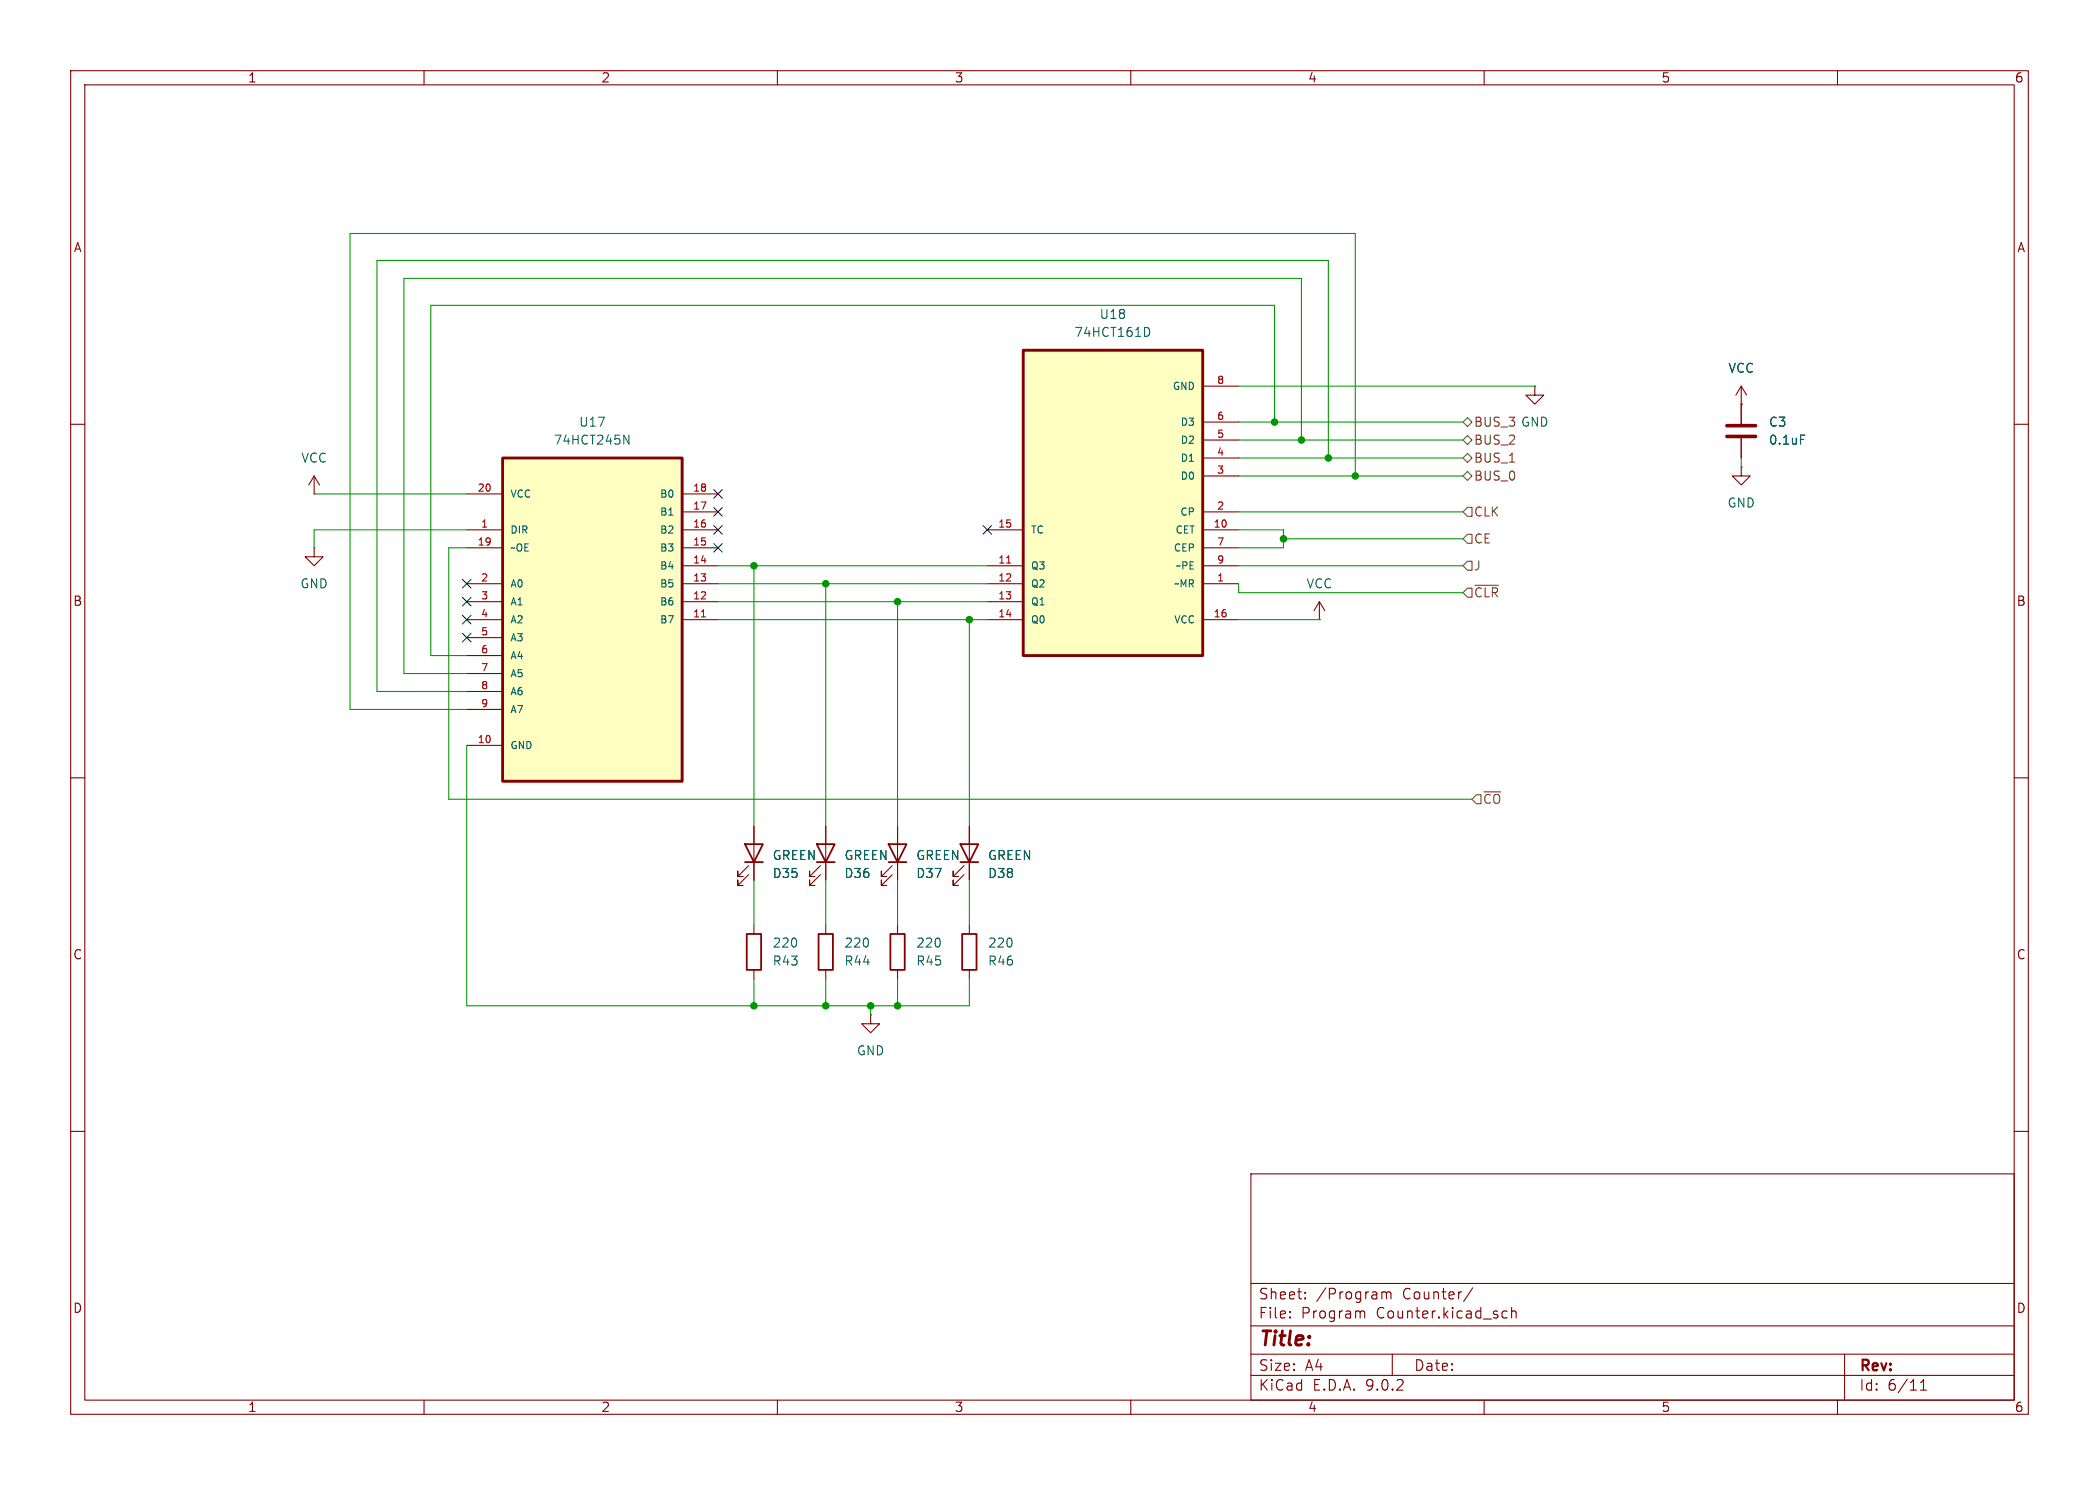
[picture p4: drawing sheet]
<svg xmlns="http://www.w3.org/2000/svg" width="297mm" height="210mm" viewBox="0 0 297 210" stroke-linecap="round" stroke-linejoin="round" font-family="sans-serif">
<g fill="none" stroke="#840000" stroke-width=".15">
<path d="M10 10h277v190h-277zM12 12h273v186h-273zM60 10v2M110 10v2M160 10v2M210 10v2M260 10v2M10 60h2M44.4 77.5v1.2h1.3l-1.3 1.3-1.2-1.3h1.2M44.4 77.5h.1M44.4 69.9h.1M44.4 67.3l-.7 1.3"/>
<path d="M44.4 67.3l.8 1.3M44.4 67.3v2.6M285 60h2M10 110h2M127 116.8v7.7M137.2 116.8v7.7M285 110h2M116.8 130.8v1.3M116.8 137.2v1.2M126.2 123.7l-1.5 1.5v-.7v.7h.8M126.2 122.4l-1.5 1.6v-.8v.8h.8M127 130.8v1.3"/>
<path d="M127 137.2v1.2M136.4 123.7l-1.5 1.5v-.7v.7h.7M136.4 122.4l-1.5 1.6v-.8v.8h.7M137.2 130.8v1.3M137.2 137.2v1.2M10 160h2M177 166h108v32h-108zM285 160h2M60 198v2M110 198v2M160 198v2M177 194.5h108"/>
<path d="M177 191.5h108M177 187.5h108M177 181.5h108M182.5 186.3h.1l-.1 .1M182.5 186.3v.1M182.5 185.5v.1M182.5 185.5h.1l-.1 .1M184.7 183.6v.1M184.7 183.6h-.1l.1 .1M184.7 182.8v.1M184.7 182.8h-.1l.1 .1M192.7 185.4l.3 .1 .1 .1v.8"/>
<path d="M195.5 182.7v1M195.5 182.8a.37 .37 0 0 1 .7 .1M196.2 182.9l.2-.2 .3 .1 .1 .9M196.2 182.9v.8M197 191.5v3M208.4 182.1l-1.3 2M210 198v2M212.7 185.5l.1-.1 .4 .1M212.7 186.3l.1 .1 .4-.1M213.9 185.5a.37 .37 0 0 1 .6 .1v.8M213.9 184.9v1.5M260 198v2"/>
<path d="M261 191.5v6.5M271.7 196.6h.9M271.7 195.5l.5-.4v1.5"/>
</g>
<path d="M125.7 119.4h2.6l-1.3 2.5zM135.9 119.4h2.5l-1.2 2.5zM115.8 132.1h2.1v5.1h-2.1zM125.7 121.9h2.6M126 132.1h2v5.1h-2zM135.9 121.9h2.5M136.1 132.1h2.1v5.1h-2.1z" fill="none" stroke="#840000" stroke-width=".25"/>
<path d="M71.1 64.8h25.4v45.7h-25.4z" fill="#ffffc2"/>
<path d="M71.1 64.8h25.4v45.7h-25.4z" fill="none" stroke="#840000" stroke-width=".41"/>
<g fill="none" stroke="#840000" stroke-width=".15">
<path d="M66 69.9h5.1M66 74.9h5.1M66 77.5h5.1M96.5 69.9h5.1M96.5 74.9h5.1M96.5 77.5h5.1M96.5 72.4h5.1M66 82.6h5.1M66 85.1h5.1M66 87.6h5.1M66 90.2h5.1M66 92.7h5.1"/>
<path d="M66 95.3h5.1M66 97.8h5.1M96.5 82.6h5.1M96.5 85.1h5.1M96.5 87.6h5.1M96.5 80h5.1M66 100.3h5.1M66 105.4h5.1"/>
</g>
<path d="M99.3 87.2h.5" fill="none" stroke="#a90000" stroke-width=".15"/>
<path d="M88.3 61.5l.7 1.3v-1.3" fill="none" stroke="#006464" stroke-width=".15"/>
<path d="M144.8 49.5h25.4v43.2h-25.4z" fill="#ffffc2"/>
<path d="M144.8 49.5h25.4v43.2h-25.4z" fill="none" stroke="#840000" stroke-width=".41"/>
<g fill="none" stroke="#840000" stroke-width=".15">
<path d="M170.2 59.7h5.1M170.2 54.6h5.1M217.2 54.6v1.3h1.2l-1.2 1.3-1.3-1.3h1.3M217.2 54.6h.1M246.4 57.2h.1M246.4 54.6l-.8 1.3M246.4 54.6l.7 1.3M246.4 54.6v5.3M139.7 74.9h5.1M170.2 77.5h5.1M170.2 74.9h5.1M170.2 72.4h5.1"/>
<path d="M170.2 67.3h5.1M170.2 64.8h5.1M170.2 62.2h5.1M246.4 66v1.3h1.2l-1.2 1.3-1.3-1.3h1.3M246.4 66h.1M246.4 62v2.8M139.7 87.6h5.1M139.7 82.6h5.1M139.7 80h5.1M139.7 85.1h5.1M170.2 87.6h5.1M170.2 82.6h5.1"/>
<path d="M170.2 80h5.1M186.7 87.6h.1M186.7 85.1l-.8 1.3M186.7 85.1l.8 1.3M186.7 85.1v2.5M106.7 116.8v7.7M116.8 116.8v7.7M127 116.8v2.6M137.2 116.8v2.6M105.9 123.7l-1.5 1.5v-.7v.7h.8M105.9 122.4l-1.5 1.6v-.8v.8h.8M106.7 130.8v1.3"/>
<path d="M106.7 137.2v1.2M116.1 123.7l-1.5 1.5v-.7v.7h.7M116.1 122.4l-1.5 1.6v-.8v.8h.7M127 121.9v2.6M137.2 121.9v2.6M123.2 143.5v1.3h1.3l-1.3 1.3-1.3-1.3h1.3M123.2 143.5h.1"/>
</g>
<path d="M142.4 79.6h.6" fill="none" stroke="#a90000" stroke-width=".15"/>
<path d="M162.3 46.3a.68 .68 0 0 1 .4 .6 .68 .68 0 0 1-.4 .7M254.8 61.5h.6" fill="none" stroke="#006464" stroke-width=".15"/>
<path d="M244.3 60.2h4.1M244.3 61.7h4.1" fill="none" stroke="#840000" stroke-width=".51"/>
<path d="M105.4 119.4h2.5l-1.2 2.5zM115.6 119.4h2.5l-1.3 2.5zM105.4 121.9h2.5M105.7 132.1h2v5.1h-2zM115.6 121.9h2.5" fill="none" stroke="#840000" stroke-width=".25"/>
<path d="M207 59.7l.6-.6 .7 .6-.7 .6zM207 67.3l.6-.6 .7 .6-.7 .6zM207 62.2l.6-.6 .7 .6-.7 .7zM207 64.8l.6-.7 .7 .7-.7 .6zM207.6 75.6h.7v1.2h-.7l-.6-.6zM207.6 79.4h.7v1.2h-.7l-.6-.6zM207.6 71.8h.7v1.2h-.7l-.6-.6zM207.6 83.2h.7v1.3h-.7l-.6-.7zM208.7 82.8h3.3M208.9 112.4h.6v1.3h-.6l-.6-.7z" fill="none" stroke="#725600" stroke-width=".15"/>
<g fill="none" stroke="#009600" stroke-width=".15">
<path d="M175.3 59.7h31.7M175.3 54.6h41.9M180.3 59.7v-16.5h-119.3v49.5h5M44.4 69.9h21.6M66 77.5h-2.5v35.5h144.8M66 74.9h-21.6v2.6M175.3 74.9h6.3v2.6h-6.3M175.3 72.4h31.7M175.3 67.3h31.7M175.3 62.2h31.7M175.3 64.8h31.7M181.6 76.2h25.4"/>
<path d="M184.1 62.2v-22.8h-127v55.9h8.9M188 64.8v-28h-134.7v61h12.7M191.8 67.3v-34.3h-142.3v67.3h16.5M246.4 64.8v1.2M101.6 80h38.1M101.6 87.6h38.1M101.6 85.1h38.1M101.6 82.6h38.1M106.7 80v36.8M116.8 82.6v34.2M127 85.1v31.7M137.2 87.6v29.2"/>
<path d="M175.3 82.6v1.2h31.7M175.3 80h31.7M175.3 87.6h11.4M66 105.4v36.8h71.2v-3.8M106.7 124.5v6.3M106.7 138.4v3.8M116.8 124.5v6.3M116.8 138.4v3.8M127 124.5v6.3M127 138.4v3.8M137.2 124.5v6.3M123.2 142.2v1.3"/>
</g>
<g fill="none" stroke="#000084" stroke-width=".15">
<path d="M101 71.8l1.2 1.2M101 69.2l1.2 1.3M101 74.3l1.2 1.2M101 76.9l1.2 1.2M102.2 71.8l-1.2 1.2M102.2 69.2l-1.2 1.3M102.2 74.3l-1.2 1.2M102.2 76.9l-1.2 1.2M139.1 74.3l1.2 1.2M140.3 74.3l-1.2 1.2M65.4 89.6l1.2 1.2M65.4 84.5l1.2 1.2"/>
<path d="M65.4 81.9l1.2 1.3M65.4 87l1.2 1.2M66.6 89.6l-1.2 1.2M66.6 84.5l-1.2 1.2M66.6 81.9l-1.2 1.3M66.6 87l-1.2 1.2"/>
</g>
<g fill="#009600" stroke="#009600" stroke-width=".15">
<circle cx="116.8" cy="82.6" r=".46"/>
<circle cx="127" cy="85.1" r=".46"/>
<circle cx="137.2" cy="87.6" r=".46"/>
<circle cx="127" cy="142.2" r=".46"/>
<circle cx="106.7" cy="80" r=".46"/>
<circle cx="184.1" cy="62.2" r=".46"/>
<circle cx="180.3" cy="59.7" r=".46"/>
<circle cx="188" cy="64.8" r=".46"/>
<circle cx="181.6" cy="76.2" r=".46"/>
<circle cx="191.8" cy="67.3" r=".46"/>
<circle cx="116.8" cy="142.2" r=".46"/>
<circle cx="106.7" cy="142.2" r=".46"/>
<circle cx="123.2" cy="142.2" r=".46"/>
</g>
<text font-size="2.8" fill="#840000" x="178" y="190.9">Title:</text>
<g font-size="2.1" fill="#840000">
<text x="178" y="184">Sheet:</text>
<text x="186.2" y="184">/Program</text>
<text x="198.5" y="184">Counter/</text>
<text x="178" y="186.7">File:</text>
<text x="184.1" y="186.7">Program</text>
<text x="194.8" y="186.7">Counter.kicad_sch</text>
<text x="178" y="196.9">KiCad</text>
<text x="178" y="194.1">Size:</text>
<text x="184.7" y="194.1">A4</text>
<text x="185.7" y="196.9">E.D.A.</text>
<text x="193.3" y="196.9">9.0.2</text>
<text x="200" y="194.1">Date:</text>
<text x="263" y="194.3">Rev:</text>
<text x="263" y="196.9">Id:</text>
<text x="267.1" y="196.9">6/11</text>
</g>
<g font-size="1.8" fill="#840000">
<text x="35" y="11.9">1</text>
<text x="85" y="11.9">2</text>
<text x="135" y="11.9">3</text>
<text x="185" y="11.9">4</text>
<text x="235" y="11.9">5</text>
<text x="285" y="11.9">6</text>
<text x="10.3" y="35.9">A</text>
<text x="285.3" y="35.9">A</text>
<text x="10.3" y="85.9">B</text>
<text x="285.3" y="85.9">B</text>
<text x="10.3" y="135.9">C</text>
<text x="285.3" y="135.9">C</text>
<text x="10.3" y="185.9">D</text>
<text x="285.3" y="185.9">D</text>
<text x="35" y="199.9">1</text>
<text x="85" y="199.9">2</text>
<text x="135" y="199.9">3</text>
<text x="185" y="199.9">4</text>
<text x="235" y="199.9">5</text>
<text x="285" y="199.9">6</text>
</g>
<g font-size="1.8" fill="#006464">
<text x="151.9" y="47.9">74HCT161D</text>
<text x="155.5" y="45.3">U18</text>
<text x="244.5" y="52.9">VCC</text>
<text x="42.5" y="65.6">VCC</text>
<text x="78.2" y="63.1">74HCT245N</text>
<text x="81.8" y="60.6">U17</text>
<text x="250.2" y="60.6">C3</text>
<text x="250.2" y="63.1">0.1uF</text>
<text x="244.3" y="72">GND</text>
<text x="42.4" y="83.4">GND</text>
<text x="184.8" y="83.4">VCC</text>
<text x="109.2" y="121.8">GREEN</text>
<text x="109.2" y="124.4">D35</text>
<text x="119.4" y="121.8">GREEN</text>
<text x="119.4" y="124.4">D36</text>
<text x="129.5" y="121.8">GREEN</text>
<text x="129.5" y="124.4">D37</text>
<text x="139.7" y="121.8">GREEN</text>
<text x="139.7" y="124.4">D38</text>
<text x="109.2" y="134.2">220</text>
<text x="109.2" y="136.8">R43</text>
<text x="119.4" y="134.2">220</text>
<text x="119.4" y="136.8">R44</text>
<text x="129.5" y="134.2">220</text>
<text x="129.5" y="136.8">R45</text>
<text x="139.7" y="134.2">220</text>
<text x="139.7" y="136.8">R46</text>
<text x="121.2" y="149.5">GND</text>
</g>
<g font-size="1.8" fill="#725600">
<text x="208.5" y="63.1">BUS_2</text>
<text x="208.5" y="65.6">BUS_1</text>
<text x="208.5" y="60.6">BUS_3 GND</text>
<text x="208.5" y="68.2">BUS_0</text>
<text x="208.5" y="77.1">CE</text>
<text x="208.5" y="73.3">CLK</text>
<text x="208.5" y="80.9">~{}J</text>
<text x="208.5" y="84.7">~{CLR}</text>
<text x="209.7" y="113.9">~{CO}</text>
</g>
<g font-size="1.4" fill="#006464">
<text x="165.8" y="55.3">GND</text>
<text x="166.9" y="65.5">D1</text>
<text x="166.9" y="63">D2</text>
<text x="166.9" y="60.4">D3</text>
<text x="72.1" y="70.6">VCC</text>
<text x="93.3" y="70.6">B0</text>
<text x="166.9" y="68">D0</text>
<text x="72.1" y="75.7">DIR</text>
<text x="93.3" y="73.1">B1</text>
<text x="93.3" y="75.7">B2</text>
<text x="145.8" y="75.7">TC</text>
<text x="166.2" y="75.7">CET</text>
<text x="166.9" y="73.1">CP</text>
<text x="72.1" y="78.2">~OE</text>
<text x="72.1" y="83.3">A0</text>
<text x="93.3" y="78.2">B3</text>
<text x="93.3" y="80.7">B4</text>
<text x="93.3" y="83.3">B5</text>
<text x="145.8" y="83.3">Q2</text>
<text x="145.8" y="80.7">Q3</text>
<text x="166" y="78.2">CEP</text>
<text x="166" y="83.3">~MR</text>
<text x="166.2" y="80.7">~PE</text>
<text x="72.1" y="85.8">A1</text>
<text x="72.1" y="88.4">A2</text>
<text x="93.3" y="85.8">B6</text>
<text x="93.3" y="88.4">B7</text>
<text x="145.8" y="88.4">Q0</text>
<text x="145.8" y="85.8">Q1</text>
<text x="166" y="88.4">VCC</text>
<text x="72.1" y="90.9">A3</text>
<text x="72.1" y="93.4">A4</text>
<text x="72.1" y="96">A5</text>
<text x="72.1" y="98.5">A6</text>
<text x="72.1" y="101.1">A7</text>
<text x="72.1" y="106.1">GND</text>
</g>
<g font-size="1.4" fill="#a90000">
<text x="172.1" y="59.4">6</text>
<text x="172.1" y="54.4">8</text>
<text x="172.1" y="64.5">4</text>
<text x="172.1" y="62">5</text>
<text x="67.5" y="69.6">20</text>
<text x="98" y="69.6">18</text>
<text x="172.1" y="67.1">3</text>
<text x="67.5" y="77.2">19</text>
<text x="68" y="74.7">1</text>
<text x="98" y="72.1">17</text>
<text x="98" y="74.7">16</text>
<text x="98" y="77.2">15</text>
<text x="141.1" y="74.7">15</text>
<text x="171.6" y="74.7">10</text>
<text x="172.1" y="77.2">7</text>
<text x="172.1" y="72.1">2</text>
<text x="68" y="82.3">2</text>
<text x="98" y="79.8">14</text>
<text x="98" y="82.3">13</text>
<text x="141.1" y="82.3">12</text>
<text x="141.1" y="79.8">11</text>
<text x="172.1" y="82.3">1</text>
<text x="172.1" y="79.8">9</text>
<text x="68" y="84.8">3</text>
<text x="68" y="87.4">4</text>
<text x="68" y="89.9">5</text>
<text x="98" y="84.8">12</text>
<text x="98" y="87.4">11</text>
<text x="141.1" y="87.4">14</text>
<text x="141.1" y="84.8">13</text>
<text x="171.6" y="87.4">16</text>
<text x="68" y="92.5">6</text>
<text x="68" y="95">7</text>
<text x="68" y="97.5">8</text>
<text x="68" y="100.1">9</text>
<text x="67.5" y="105.2">10</text>
</g>
</svg>
